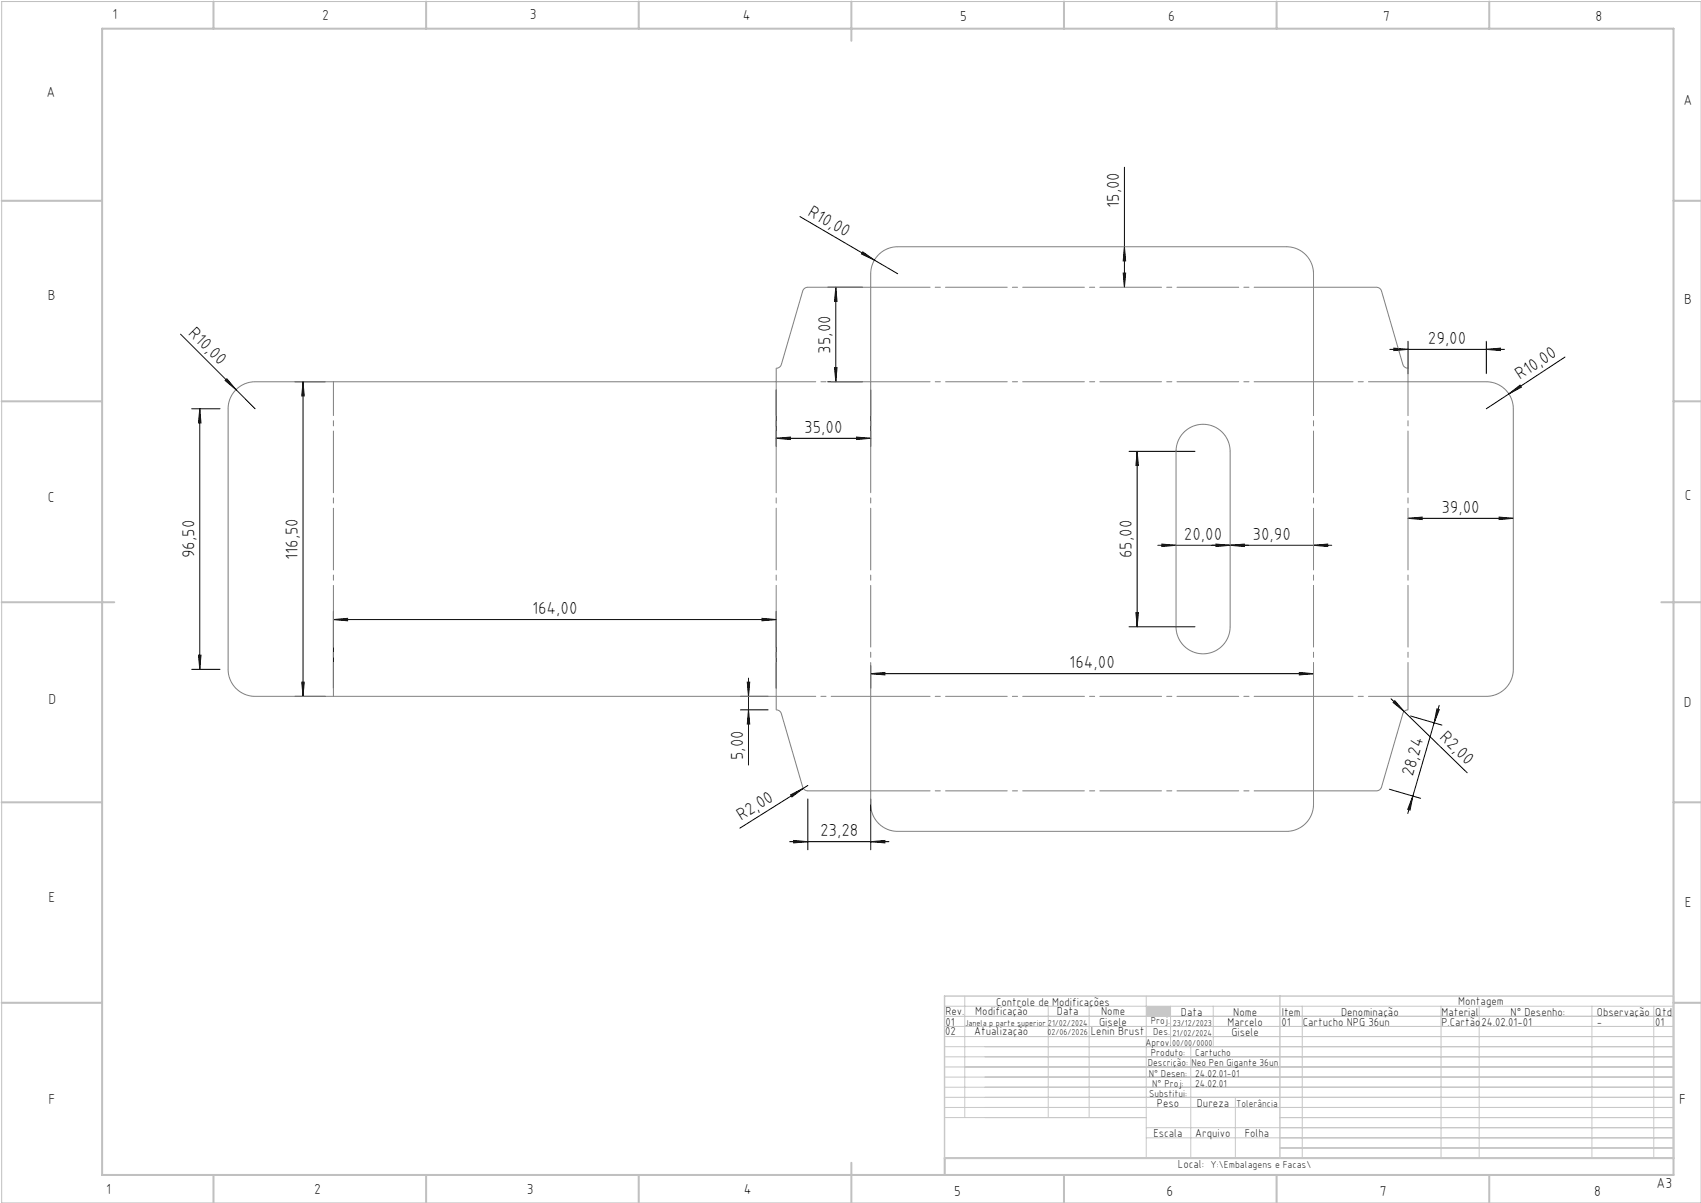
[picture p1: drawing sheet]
<svg xmlns="http://www.w3.org/2000/svg" width="420mm" height="297mm" viewBox="0 0 420 297" stroke-linecap="round" stroke-linejoin="round" font-family="sans-serif">
<path d="M.4 .4h419.6v296.6h-419.6z" fill="none" stroke="#c0c0c0" stroke-width=".25"/>
<g fill="none" stroke="#c0c0c0" stroke-width=".5">
<path d="M25.2 7.1h388v283h-388zM52.7 .4v6.7M105.2 .4v6.7M157.7 .4v6.7M210.2 .4v9.7M262.7 .4v6.7M315.2 .4v6.7M367.7 .4v6.7M.4 49.6h24.8M413.2 49.6h6.8M.4 99.1h24.8M413.2 99.1h6.8"/>
<path d="M.4 148.7h27.8M410.2 148.7h9.8M.4 198.1h24.8M413.2 198.1h6.8M.4 247.6h24.8M413.2 247.6h6.8M52.7 290.1v6.9M105.2 290.1v6.9M157.7 290.1v6.9M210.2 287.1v9.9M262.7 290.1v6.9M315.2 290.1v6.9"/>
<path d="M367.7 290.1v6.9M413.2 285.9h-179.9v4.2"/>
</g>
<g fill="none" stroke="#c3c8d2" stroke-width=".25">
<path d="M233.2 250.9h180M233.2 248.4h180M233.2 253.4h180M233.2 255.9h180M233.2 258.4h180M238.2 245.9v30M258.8 248.4v27.5M268.9 248.4v27.5M283 245.9v40M289 248.4v10M294 258.4v27.5M299.6 248.4v10"/>
<path d="M321.5 248.4v37.5M355.8 248.4v37.5M365.2 248.4v37.5M393.1 248.4v37.5M408.3 248.4v37.5M233.2 260.9h180M233.2 263.4h180M233.2 265.9h180M233.2 268.4h180M233.2 270.9h180M233.2 273.4h180M233.2 275.9h49.8"/>
<path d="M283 278.4h130.2M305 270.9v15M316 275.9h97.2M283 280.9h130.2M316 283.4h97.2"/>
</g>
<path d="M233.2 245.9h180v40h-180zM316 245.9v40" fill="none" stroke="#c3c8d2" stroke-width=".35"/>
<path d="M283 248.4h6v2.5h-6z" fill-rule="evenodd" fill="#c3c8d2"/>
<g fill="none" stroke="#000" stroke-width=".25">
<path d="M197.5 53.5l18.4 10.7M277.6 41.3v29.6M204.4 70.9h8.6M206.4 70.9l.3 3.5h-.6zM206.4 70.9v23.4M213 62.2l2.9 2-3.2-1.5zM215.9 64.2l5.8 3.4M277.3 67.4h.6l-.3 3.5zM277.6 60.9l.3 3.5h-.6zM44.6 82.5l18.4 18.4M55.6 93.9l.4-.4 2.3 2.7zM72.8 94.3h7.5"/>
<path d="M74.8 94.3v77.6M74.8 94.3l.3 3.5h-.6zM191.7 96.3v13.9M204.4 94.3h8.6M206.1 90.8h.6l-.3 3.5zM215 96.3v13.9M343.2 86.3h28.3M344.2 86l3.5 .3-3.5 .3zM347.7 84.3v8M367 86.3l3.5-.3v.6zM367 84.3v8M372.6 97.3l2.7-2.2 .3 .5z"/>
<path d="M386.4 88.2l-19.4 12.7M47.3 100.9h7M49.3 100.9v64.4M49.3 100.9l.3 3.5h-.6zM191.7 108.2l3.5-.3v.6zM191.7 108.2h23.3M211.5 107.9l3.5 .3-3.5 .3zM278.8 111.4h16.3M280.8 111.4l.3 3.5h-.6zM280.8 111.4v43.3M285.9 134.6h42.9M286.9 134.3l3.5 .3-3.5 .3z"/>
<path d="M300.2 134.3l3.5 .3-3.5 .3zM303.7 134.6l3.5-.3v.6zM324.3 134.6l3.5-.3v.6zM347.7 128l3.5-.3v.6zM347.7 128h26M370.2 127.7l3.5 .3-3.5 .3zM82.3 153l3.5-.3v.6zM82.3 151v18.9M82.3 153h109.4M188.2 152.7l3.5 .3-3.5 .3zM191.7 151v18.9M278.8 154.7h16.3"/>
<path d="M280.5 151.2h.6l-.3 3.5zM47.3 165.3h7M49 161.8h.6l-.3 3.5zM72.8 171.9h7.5M74.5 168.4h.6l-.3 3.5zM182.8 171.9h6.9M182.8 175.3h6.9M184.5 168.4h.6l-.3 3.5zM184.8 167.4v21.5M184.8 175.3l.3 3.5h-.6zM215 166.3l3.5-.3v.6zM215 164.3v5.6"/>
<path d="M215 166.3h109.3M320.8 166l3.5 .3-3.5 .3zM324.3 164.3v5.6M343.5 172.5l18.8 18.3M344.4 173l2.3 2.7-2.7-2.3zM348.3 176.8l7.7 2.2M354.1 178.5l-6.5 22.4M354.8 175l.6 .2-1.3 3.3zM355.4 174.1l-1.3 4.4M195.2 196.2l3.1-1.6-2.8 2.1zM199.5 197.3v12.5M199.5 193.9l-16.8 10.6"/>
<path d="M215 197.3v12.5M343 194.8l7.8 2.3M348.9 196.5l-.7 3.5-.6-.2zM195 207.8h24.5M196 207.5l3.5 .3-3.5 .3zM215 207.8l3.5-.3v.6z"/>
</g>
<path d="M215 70.9h-15.5l-1 .4-.3 .6-5.3 18.1-.4 .7-.8 .2v3.4h-128.7a6.7 6.7 0 0 0-6.7 6.6v64.4a6.7 6.7 0 0 0 6.7 6.6h128.7v3.4l.8 .2 .4 .7 5.3 18.1 .3 .6 1 .4h15.5M324.3 70.9h15.5l1 .4 .3 .6 5.3 18.1 .5 .7 .8 .2v3.4h19.3a6.7 6.7 0 0 1 6.7 6.6v64.4a6.7 6.7 0 0 1-6.7 6.6h-19.3v3.4l-.8 .2-.5 .7-5.3 18.1-.3 .6-1 .4h-15.5M215 94.3v-26.7a6.7 6.7 0 0 1 6.7-6.7h96a6.7 6.7 0 0 1 6.6 6.7v26.7M292.3 106.8a6.7 6.7 0 0 1 7.3-1.6 6.7 6.7 0 0 1 4.1 6.2v43.3a6.7 6.7 0 0 1-6.6 6.7 6.7 6.7 0 0 1-6.7-6.7v-43.6l.5-2.2zM215 171.9v26.7a6.7 6.7 0 0 0 6.7 6.7h96a6.7 6.7 0 0 0 6.6-6.7v-26.7" fill="none" stroke="#808080" stroke-width=".25"/>
<path d="M82.3 94.3v77.6M191.7 94.3v77.6M324.3 94.3v77.6M347.7 94.3v77.6M215 171.9v-77.6" fill="none" stroke="#808080" stroke-width=".25" stroke-dasharray="15.2 1.3 1.3 1.3" stroke-dashoffset="6.9"/>
<path d="M215 70.9h109.3M215 94.3h109.3M324.3 171.9h-109.3M215 195.3h109.3" fill="none" stroke="#808080" stroke-width=".25" stroke-dasharray="15.2 1.3 1.3 1.3" stroke-dashoffset=".6"/>
<path d="M191.7 94.3h23.3M324.3 94.3h23.4M215 171.9h-23.3M347.7 171.9h-23.4" fill="none" stroke="#808080" stroke-width=".25" stroke-dasharray="15.2 1.3 1.3 1.3" stroke-dashoffset="5.5"/>
<g fill="#000">
<path d="M213 62.2l2.9 2-3.2-1.5zM55.6 93.9l.4-.4 2.3 2.7zM372.6 97.3l2.7-2.2 .3 .5zM344.4 173l2.3 2.7-2.7-2.3zM195.2 196.2l3.1-1.6-2.8 2.1z"/>
<path d="M74.8 94.3l.3 3.5h-.6zM74.5 168.4h.6l-.3 3.5zM49.3 100.9l.3 3.5h-.6zM49 161.8h.6l-.3 3.5zM277.6 60.9l.3 3.5h-.6zM277.3 67.4h.6l-.3 3.5zM184.5 168.4h.6l-.3 3.5zM184.8 175.3l.3 3.5h-.6zM280.8 111.4l.3 3.5h-.6zM280.5 151.2h.6l-.3 3.5z"/>
<path d="M206.1 90.8h.6l-.3 3.5zM206.4 70.9l.3 3.5h-.6z"/>
<path d="M82.3 153l3.5-.3v.6zM188.2 152.7l3.5 .3-3.5 .3zM191.7 108.2l3.5-.3v.6zM211.5 107.9l3.5 .3-3.5 .3zM347.7 128l3.5-.3v.6zM370.2 127.7l3.5 .3-3.5 .3zM344.2 86l3.5 .3-3.5 .3zM367 86.3l3.5-.3v.6zM286.9 134.3l3.5 .3-3.5 .3zM303.7 134.6l3.5-.3v.6zM300.2 134.3l3.5 .3-3.5 .3zM324.3 134.6l3.5-.3v.6z"/>
<path d="M320.8 166l3.5 .3-3.5 .3zM215 166.3l3.5-.3v.6zM215 207.8l3.5-.3v.6zM196 207.5l3.5 .3-3.5 .3z"/>
<path d="M348.9 196.5l-.7 3.5-.6-.2zM354.8 175l.6 .2-1.3 3.3z"/>
</g>
<g font-size="4.3">
<text x="199.2" y="53" transform="rotate(30 199.2 53)">R10,00</text>
<text x="276.3" y="51.3" transform="rotate(-90 276.3 51.3)">15,00</text>
<text x="46.3" y="82.5" transform="rotate(45 46.3 82.5)">R10,00</text>
<text x="205.1" y="87.3" transform="rotate(-90 205.1 87.3)">35,00</text>
<text x="352.6" y="85">29,00</text>
<text x="375.3" y="93.9" transform="rotate(-33 375.3 93.9)">R10,00</text>
<text x="198.6" y="106.9">35,00</text>
<text x="355.9" y="126.7">39,00</text>
<text x="48" y="137.8" transform="rotate(-90 48 137.8)">96,50</text>
<text x="279.5" y="137.8" transform="rotate(-90 279.5 137.8)">65,00</text>
<text x="292.3" y="133.3">20,00</text>
<text x="309.3" y="133.3">30,90</text>
<text x="73.5" y="138.3" transform="rotate(-90 73.5 138.3)">116,50</text>
<text x="131.4" y="151.7">164,00</text>
<text x="264" y="165">164,00</text>
<text x="355.3" y="182.2" transform="rotate(44 355.3 182.2)">R2,00</text>
<text x="183.5" y="187.7" transform="rotate(-90 183.5 187.7)">5,00</text>
<text x="348.9" y="191.8" transform="rotate(-74 348.9 191.8)">28,24</text>
<text x="183" y="202.7" transform="rotate(-32 183 202.7)">R2,00</text>
<text x="202.5" y="206.5">23,28</text>
</g>
<g font-size="3.6">
<text x="27.8" y="4.8">1</text>
<text x="79.5" y="4.9">2</text>
<text x="130.8" y="4.8">3</text>
<text x="183.4" y="4.9">4</text>
<text x="237.1" y="5.1">5</text>
<text x="288.4" y="5.2">6</text>
<text x="341.5" y="5.1">7</text>
<text x="394" y="5.2">8</text>
<text x="11.5" y="24">A</text>
<text x="415.7" y="25.8">A</text>
<text x="11.8" y="74.1">B</text>
<text x="415.8" y="75.1">B</text>
<text x="11.8" y="124">C</text>
<text x="416" y="123.5">C</text>
<text x="12" y="173.7">D</text>
<text x="415.8" y="174.7">D</text>
<text x="12" y="222.6">E</text>
<text x="416" y="223.9">E</text>
<text x="12" y="272.6">F</text>
<text x="414.6" y="272.6">F</text>
<text x="409" y="293.3">A3</text>
<text x="26.2" y="294.8">1</text>
<text x="77.6" y="294.8">2</text>
<text x="130.1" y="294.8">3</text>
<text x="183.7" y="294.7">4</text>
<text x="235.6" y="295.2">5</text>
<text x="288" y="295.2">6</text>
<text x="340.7" y="295.2">7</text>
<text x="393.6" y="295.2">8</text>
</g>
<g font-size="2.9">
<text x="240.8" y="250.6">Modificação</text>
<text x="261" y="250.6">Data</text>
<text x="271.9" y="250.6">Nome</text>
<text x="240.5" y="255.6">Atualização</text>
<text x="269.3" y="255.6">Lenin Brust</text>
<text x="271.4" y="253.3">Gisele</text>
<text x="290.9" y="288.4">Local:</text>
</g>
<g font-size="2.8">
<text x="233.4" y="250.6">Rev.</text>
<text x="246" y="248.4">Controle de Modificações</text>
<text x="291.6" y="250.8">Data</text>
<text x="304.5" y="250.8">Nome</text>
<text x="316.5" y="250.9">Item</text>
<text x="331.1" y="250.9">Denominação</text>
<text x="355.9" y="250.9">Material</text>
<text x="360.1" y="248.2">Montagem</text>
<text x="373" y="250.9">N° Desenho:</text>
<text x="394.3" y="250.9">Observação</text>
<text x="408.7" y="250.9">Qtd</text>
<text x="233.3" y="255.6">02</text>
<text x="233.4" y="253.3">01</text>
<text x="303.1" y="253.3">Marcelo</text>
<text x="304.1" y="255.8">Gisele</text>
<text x="316.4" y="253.3">01</text>
<text x="321.7" y="253.3">Cartucho NPG 36un</text>
<text x="355.9" y="253.3">P.Cartão</text>
<text x="365.8" y="253.3">24.02.01-01</text>
<text x="394.3" y="253.3">-</text>
<text x="408.7" y="253.3">01</text>
<text x="285.6" y="273.3">Peso</text>
<text x="295.5" y="273.3">Dureza</text>
<text x="284.8" y="280.8">Escala</text>
<text x="295.1" y="280.8">Arquivo</text>
<text x="307.3" y="280.8">Folha</text>
</g>
<g font-size="2.5">
<text x="284.1" y="252.9">Proj.</text>
<text x="284.8" y="255.5">Des.</text>
<text x="282.8" y="258.3">Aprov.</text>
<text x="283.4" y="263.3">Descrição:</text>
<text x="284.2" y="260.7">Produto:</text>
<text x="294.2" y="263.3">Neo Pen Gigante 36un</text>
<text x="295.1" y="260.7">Cartucho</text>
<text x="283.7" y="265.9">N° Desen:</text>
<text x="284.5" y="268.3">N° Proj:</text>
<text x="295.1" y="268.3">24.02.01</text>
<text x="295.1" y="265.9">24.02.01-01</text>
<text x="283.7" y="270.9">Substitui:</text>
<text x="305.2" y="273.3">Tolerância</text>
<text x="298.9" y="288.4">Y:\Embalagens e Facas\</text>
</g>
<g font-size="2.1">
<text x="238.3" y="253.3">Janela p parte superior 21/02/2024</text>
<text x="258.6" y="255.6">02/06/2026</text>
<text x="289.5" y="255.8">21/02/2024</text>
<text x="289.6" y="253.3">23/12/2023</text>
<text x="289.4" y="258.3">00/00/0000</text>
</g>
</svg>
